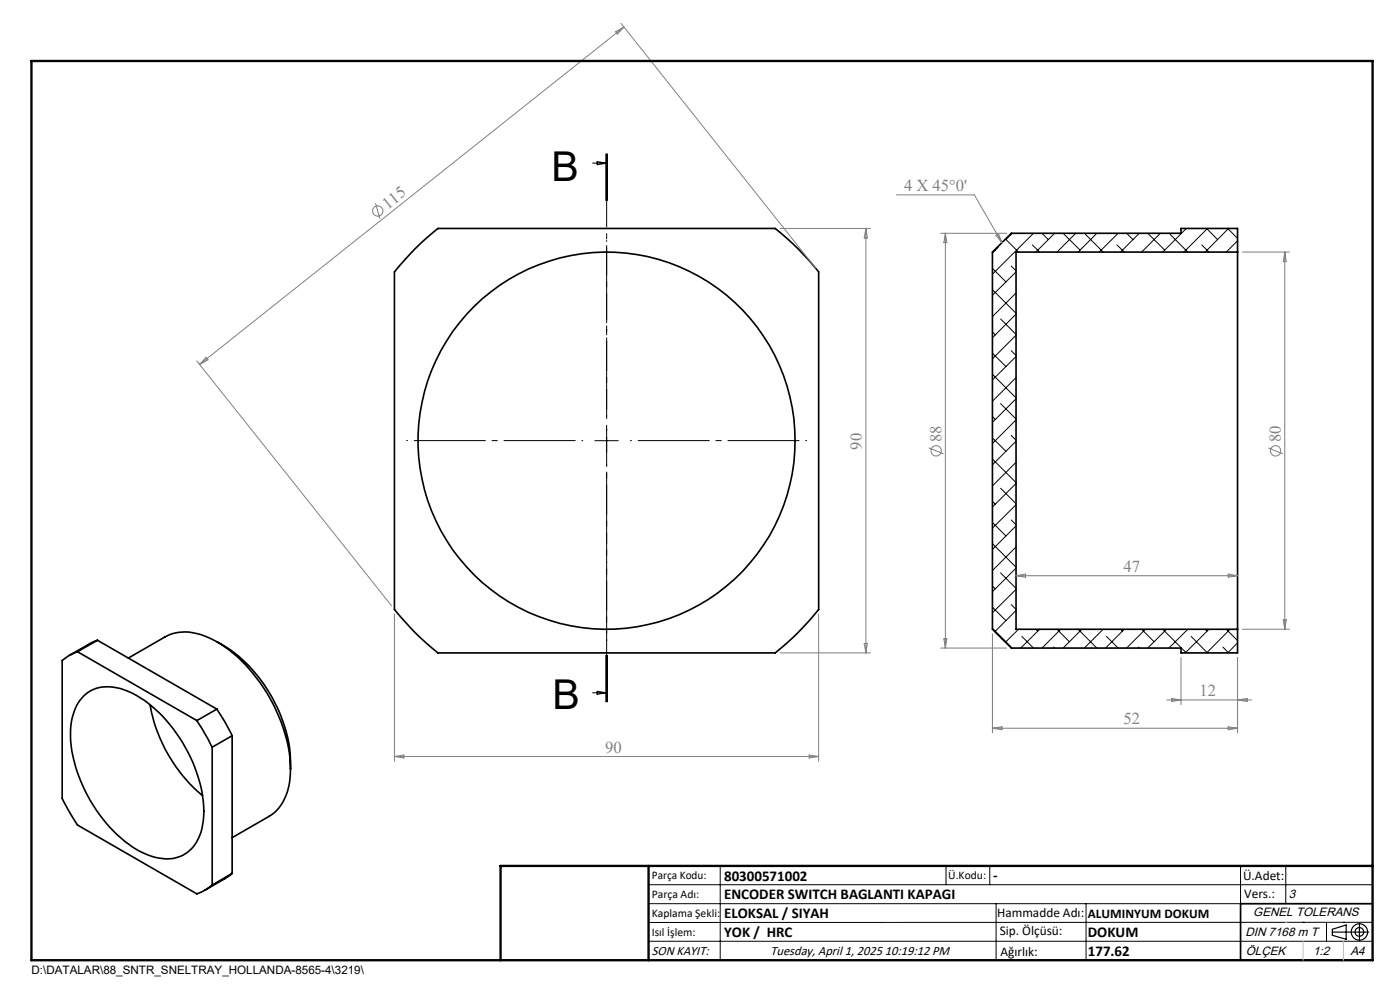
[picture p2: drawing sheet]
<svg xmlns="http://www.w3.org/2000/svg" width="297mm" height="210mm" viewBox="0 0 297 210" stroke-linecap="round" stroke-linejoin="round" font-family="sans-serif">
<g fill="none" stroke="#000" stroke-width=".35">
<path d="M88 52.8l4.9-4.3h71.6a56.8 56.8 0 0 1 9.2 9.2v71.6a56.8 56.8 0 0 1-9.2 9.2h-71.6a56.8 56.8 0 0 1-9.2-9.2v-71.6zM262.5 53.5v80M262.5 53.5v-5h-12v1h-35.9l-4.1 4v80l4.1 4h35.9v1h12v-5M262.5 53.5h-47v80h47M16.4 138.2a9.3 9.3 0 0 0-3.2 1.9v29.3l1.5 2.8 1.7 2.8 25.4 14.6a10.2 10.2 0 0 0 3.2-1.9M16.4 138.2l25.4 14.7M20.7 135.8l-1.3 .5-4.7 2.7M20.7 135.8l-4.3 2.4M20.7 135.8l25.3 14.6M27.2 139.6l7.9-4.5a10 10 0 0 1 9.2 .2 30 30 0 0 1 12.8 12.5 32.5 32.5 0 0 1 4.5 15.3M46.1 136.2a31 31 0 0 1 14.6 19.2l.7 3.1 .2 4.6M17.6 147.8a7.6 7.6 0 0 1 8-1.7 23.3 23.3 0 0 1 11.8 9.5 28.8 28.8 0 0 1 5.7 18.3 8.7 8.7 0 0 1-5 7.8 11 11 0 0 1-9.2-1.5 31.4 31.4 0 0 1-13.9-24 11.8 11.8 0 0 1 2.6-8.4z"/>
<path d="M31.9 149.5a32.4 32.4 0 0 0 11.1 19.3M41.8 152.9l3.2 5.6M45 158.5v29.2M46 150.4l1.7 2.8 1.5 2.9M46 150.4l-4.2 2.5M49.2 156.1l-4.2 2.4M49.2 156.1v29.2M61.6 163.1a11.6 11.6 0 0 1-3.9 9.7l-8.5 4.9M49.2 185.3l-1.5 1.1-4.2 2.4M49.2 185.3l-4.2 2.4M291.2 191.7h-28v12"/>
<circle cx="128.7" cy="93.5" r="40"/>
</g>
<g fill="none" stroke="#000" stroke-width=".21">
<path d="M125.7 34.6h3M126.7 34.3l2 .3-2 .4zM128.5 32.6v10M128.7 32.6v10M128.9 32.6v10M210.5 56.9l2.9 2.9M211.1 53h.1M211.8 52.4l-1.3 1.3M214.5 56.4l1 1.1M214.7 49.5l-1.3 1.3 2.7 2.7M215.5 57.7l-5 4.9M219 52l1.6 1.5"/>
<path d="M219.3 49.5l-8.8 8.7M221.1 49.5l1.3 1.3M223.7 49.5l-4 4M225.5 49.5l3.6 3.5M228.2 49.5l-4 4M230.3 49.7l3.7 3.8M232.7 49.5l-4 4M237 52l1.5 1.5M237.2 49.5l-4 4M239 49.5l1.3 1.3M241.7 49.5l-4 4M243.5 49.5l3.6 3.5"/>
<path d="M246.2 49.5l-4 4M248.2 49.7l3.8 3.8M251.5 48.5l.1 .1M251.7 48.5l-5 5M255 52l1.5 1.5M256 48.5l2.3 2.3M256.2 48.5l-5.1 5M260.5 48.5l2 2.1M260.6 48.5l-4.9 5M262.5 51.1l-2.4 2.4M210.5 79.4l5 5M210.5 74.9l2.9 2.8"/>
<path d="M210.5 70.4l.7 .6M210.5 61.4l5 5.1M212.3 67.7l3.2 3.2M214.5 74.4l1 1M215.5 62.2l-5 5M215.5 66.6l-5 5M215.5 71.1l-5 5M215.5 75.6l-5 5M126.2 93.5h5M128.7 91v5M210.5 97.4l5 5M210.5 92.9l2.9 2.8"/>
<path d="M210.5 88.4l.7 .6M212.3 85.6l3.2 3.3M214.5 92.3l1 1.1M215.5 80.1l-5 5M215.5 84.6l-5 5M215.5 89.1l-5 5M215.5 93.6l-5 5M215.5 98.1l-5 5M210.5 115.3l5 5M210.5 110.8l2.9 2.9M210.5 106.4l.7 .6M212.3 103.6l3.2 3.2"/>
<path d="M214.5 110.3l1 1M215.5 102.5l-5 5.1M215.5 107.1l-5 4.9M215.5 111.5l-5 5M215.5 116l-5 5M128.5 138.9v10M128.7 138.9v10M128.9 138.9v10zM210.5 133.3l4.2 4.2M210.5 128.8l2.9 2.8M210.5 124.3l.7 .6M212.3 121.5l3.2 3.3"/>
<path d="M214.5 128.3l1 1M215.5 120.5l-5 5M215.5 125l-5 5M215.5 129.5l-4.4 4.5M216.1 133.5l-2.8 2.7M216.8 135l2.5 2.5M219.7 133.5l.4 .4M220.6 133.5l-4.1 4M223.5 137.3l.2 .2M224.2 133.5l2.7 2.6M225 133.5l-3.9 4M228.7 133.5l4 4"/>
<path d="M229.5 133.5l-4 4M234 133.5l-4 4M234.7 135l2.5 2.5M237.7 133.5l.4 .4M238.5 133.5l-4 4M241.5 137.3l.2 .2M242.2 133.5l2.6 2.6M243 133.5l-4 4M246.7 133.5l4.9 4.9M247.5 133.5l-4 4M252 133.5l-4 4M252.7 135l3.5 3.5"/>
<path d="M255.7 133.5l.3 .4M256.5 133.5l-5 5M259.4 137.3l1.2 1.2M260.1 133.5l2.4 2.4M260.9 133.5l-4.9 5M262.5 136.4l-2 2.1M125.7 147h3M126.7 146.6l2 .4-2 .3zM137.6 187.7h153.6M137.6 191.7h153.6M137.6 199.7h153.6M152.8 183.7v20"/>
<path d="M200.7 183.7v4M210 183.7v4M211.3 191.7v12M230.4 191.7v12M263.2 183.7v20M272.8 183.7v8M276.4 195.6h.1M281.4 195.6v4.1M285 195.6h.1M291.2 195.6l-153.6 .1"/>
</g>
<g fill="none" stroke="#808080" stroke-width=".21">
<path d="M130.6 6.7l1.8-1-1.4 1.5zM131.7 4.9l41.3 52M132.4 5.7l-90.1 71.6M79.7 43.1l.9 3.3M165.5 48.5h19.2M183.7 48.5v90M183.7 48.5l.3 2h-.7zM190.2 41.3h16.5l5.8 10.2M199.6 49.5h13.9M200.6 49.5v88M200.6 49.5l.3 2h-.7zM211.3 49.9l.5-.3 .7 1.9z"/>
<path d="M263.6 53.5h9.9M272.6 53.5v80M272.6 53.5l.3 2h-.7zM41.7 76.5l41.3 52M43.7 75.8l.4 .5-1.8 1zM197 95l3.2 1.3M269 95l3.2 1.3M83.7 130.3v31.2M165.5 138.5h19.2M173.7 130.3v31.2M183.3 136.5h.7l-.3 2zM199.6 137.5h13.9"/>
<path d="M200.2 135.5h.7l-.3 2zM210.5 134.5v21M215.5 122.1h47M215.5 122.1l2.1-.3v.6zM250.5 139.5v10M260.6 121.8l1.9 .3-1.9 .3zM262.5 139.5v16M263.6 133.5h9.9M272.2 131.5h.7l-.3 2zM210.5 154.5h52M210.5 154.5l2-.3v.6zM247.5 148.5h18"/>
<path d="M248.6 148.2l1.9 .3-1.9 .3zM260.6 154.2l1.9 .3-1.9 .3zM262.5 148.5l2-.3v.6zM83.7 160.5h90M83.7 160.5l2-.3v.6zM171.7 160.2l2 .3-2 .3z"/>
<circle cx="80.1" cy="44.8" r="1.1"/>
<circle cx="198.6" cy="95.6" r="1.09"/>
<circle cx="270.6" cy="95.6" r="1.09"/>
</g>
<g fill="none" stroke="#000" stroke-width=".25">
<path d="M282.6 197.7h7.8M282.6 197.1l3-.9v3l-3-.8zM288.4 195.8v3.8M106.2 203.7h185"/>
<circle cx="288.4" cy="197.7" r="1.74"/>
<circle cx="288.4" cy="197.7" r=".93"/>
</g>
<path d="M123.7 93.5h-37.5M128.7 88.5v-37.5M128.7 98.5v37.5M133.7 93.5h37.5" fill="none" stroke="#000" stroke-width=".21" stroke-dasharray="15.2 1.3 1.3 1.3" stroke-dashoffset="-1.6" stroke-linecap="butt"/>
<path d="M128.7 32.6v116.3" fill="none" stroke="#000" stroke-width=".21" stroke-dasharray="6.3 1.3 1.3 1.3" stroke-dashoffset=".9" stroke-linecap="butt"/>
<path d="M6.7 12.9h284.5v190.8h-284.5zM137.6 183.7v20M291.2 183.7h-185v20" fill="none" stroke="#000" stroke-width=".5"/>
<path d="M276.4 199.7v4M285 199.7v4" fill="none" stroke="#c0c0c0" stroke-width=".21"/>
<path d="M272.8 195.6h.1" fill="none" stroke="#c0c0c0" stroke-width=".25"/>
<g font-size="8.7">
<text x="117" y="38.3">B</text>
<text x="117.2" y="150.5">B</text>
</g>
<g font-size="3.5" fill="#808080">
<text x="191.8" y="40.5">4 X 45°0'</text>
<text x="82.2" y="44.5" transform="rotate(-38 82.2 44.5)">115</text>
<text x="182.9" y="95.4" transform="rotate(-90 182.9 95.4)">90</text>
<text x="199.7" y="93.8" transform="rotate(-90 199.7 93.8)">88</text>
<text x="271.7" y="93.8" transform="rotate(-90 271.7 93.8)">80</text>
<text x="238.4" y="121.3">47</text>
<text x="254.5" y="147.6">12</text>
<text x="238.4" y="153.6">52</text>
<text x="128.4" y="159.6">90</text>
</g>
<g font-size="3.2">
<text x="153.6" y="190.8">ENCODER SWITCH BAGLANTI KAPAGI</text>
<text x="153.6" y="186.8">80300571002</text>
<text x="210.7" y="186.6">-</text>
<text x="153.6" y="194.8">ELOKSAL / SIYAH</text>
<text x="153.6" y="198.8">YOK / HRC</text>
<text x="230.8" y="198.7">DOKUM</text>
<text x="230.8" y="202.8">177.62</text>
</g>
<g font-size="2.8">
<text x="263.7" y="186.7">Ü.Adet:</text>
<text x="263.9" y="190.5">Vers.:</text>
<text x="211.5" y="194.5">Hammadde Adı:</text>
<text x="230.8" y="194.7">ALUMINYUM DOKUM</text>
<text x="138.3" y="202.6">SON KAYIT:</text>
<text x="163.5" y="202.6">Tuesday, April 1, 2025 10:19:12 PM</text>
<text x="212.1" y="198.4">Sip. Ölçüsü:</text>
<text x="212.2" y="202.7">Ağırlık:</text>
</g>
<g font-size="2.6">
<text x="273.4" y="190.4">3</text>
<text x="265.9" y="194.4">GENEL TOLERANS</text>
<text x="264.2" y="198.5">DIN 7168 m T</text>
<text x="264.3" y="202.6">ÖLÇEK</text>
<text x="278.5" y="202.6">1:2</text>
<text x="286.5" y="202.6">A4</text>
</g>
<g font-size="2.5">
<text x="138.3" y="186.4">Parça Kodu:</text>
<text x="138.3" y="190.5">Parça Adı:</text>
<text x="201.2" y="186.5">Ü.Kodu:</text>
<text x="138.3" y="194.5">Kaplama Şekli:</text>
<text x="138.3" y="198.6">Isıl İşlem:</text>
<text x="6.7" y="206.7">D:\DATALAR\88_SNTR_SNELTRAY_HOLLANDA-8565-4\3219\</text>
</g>
</svg>
